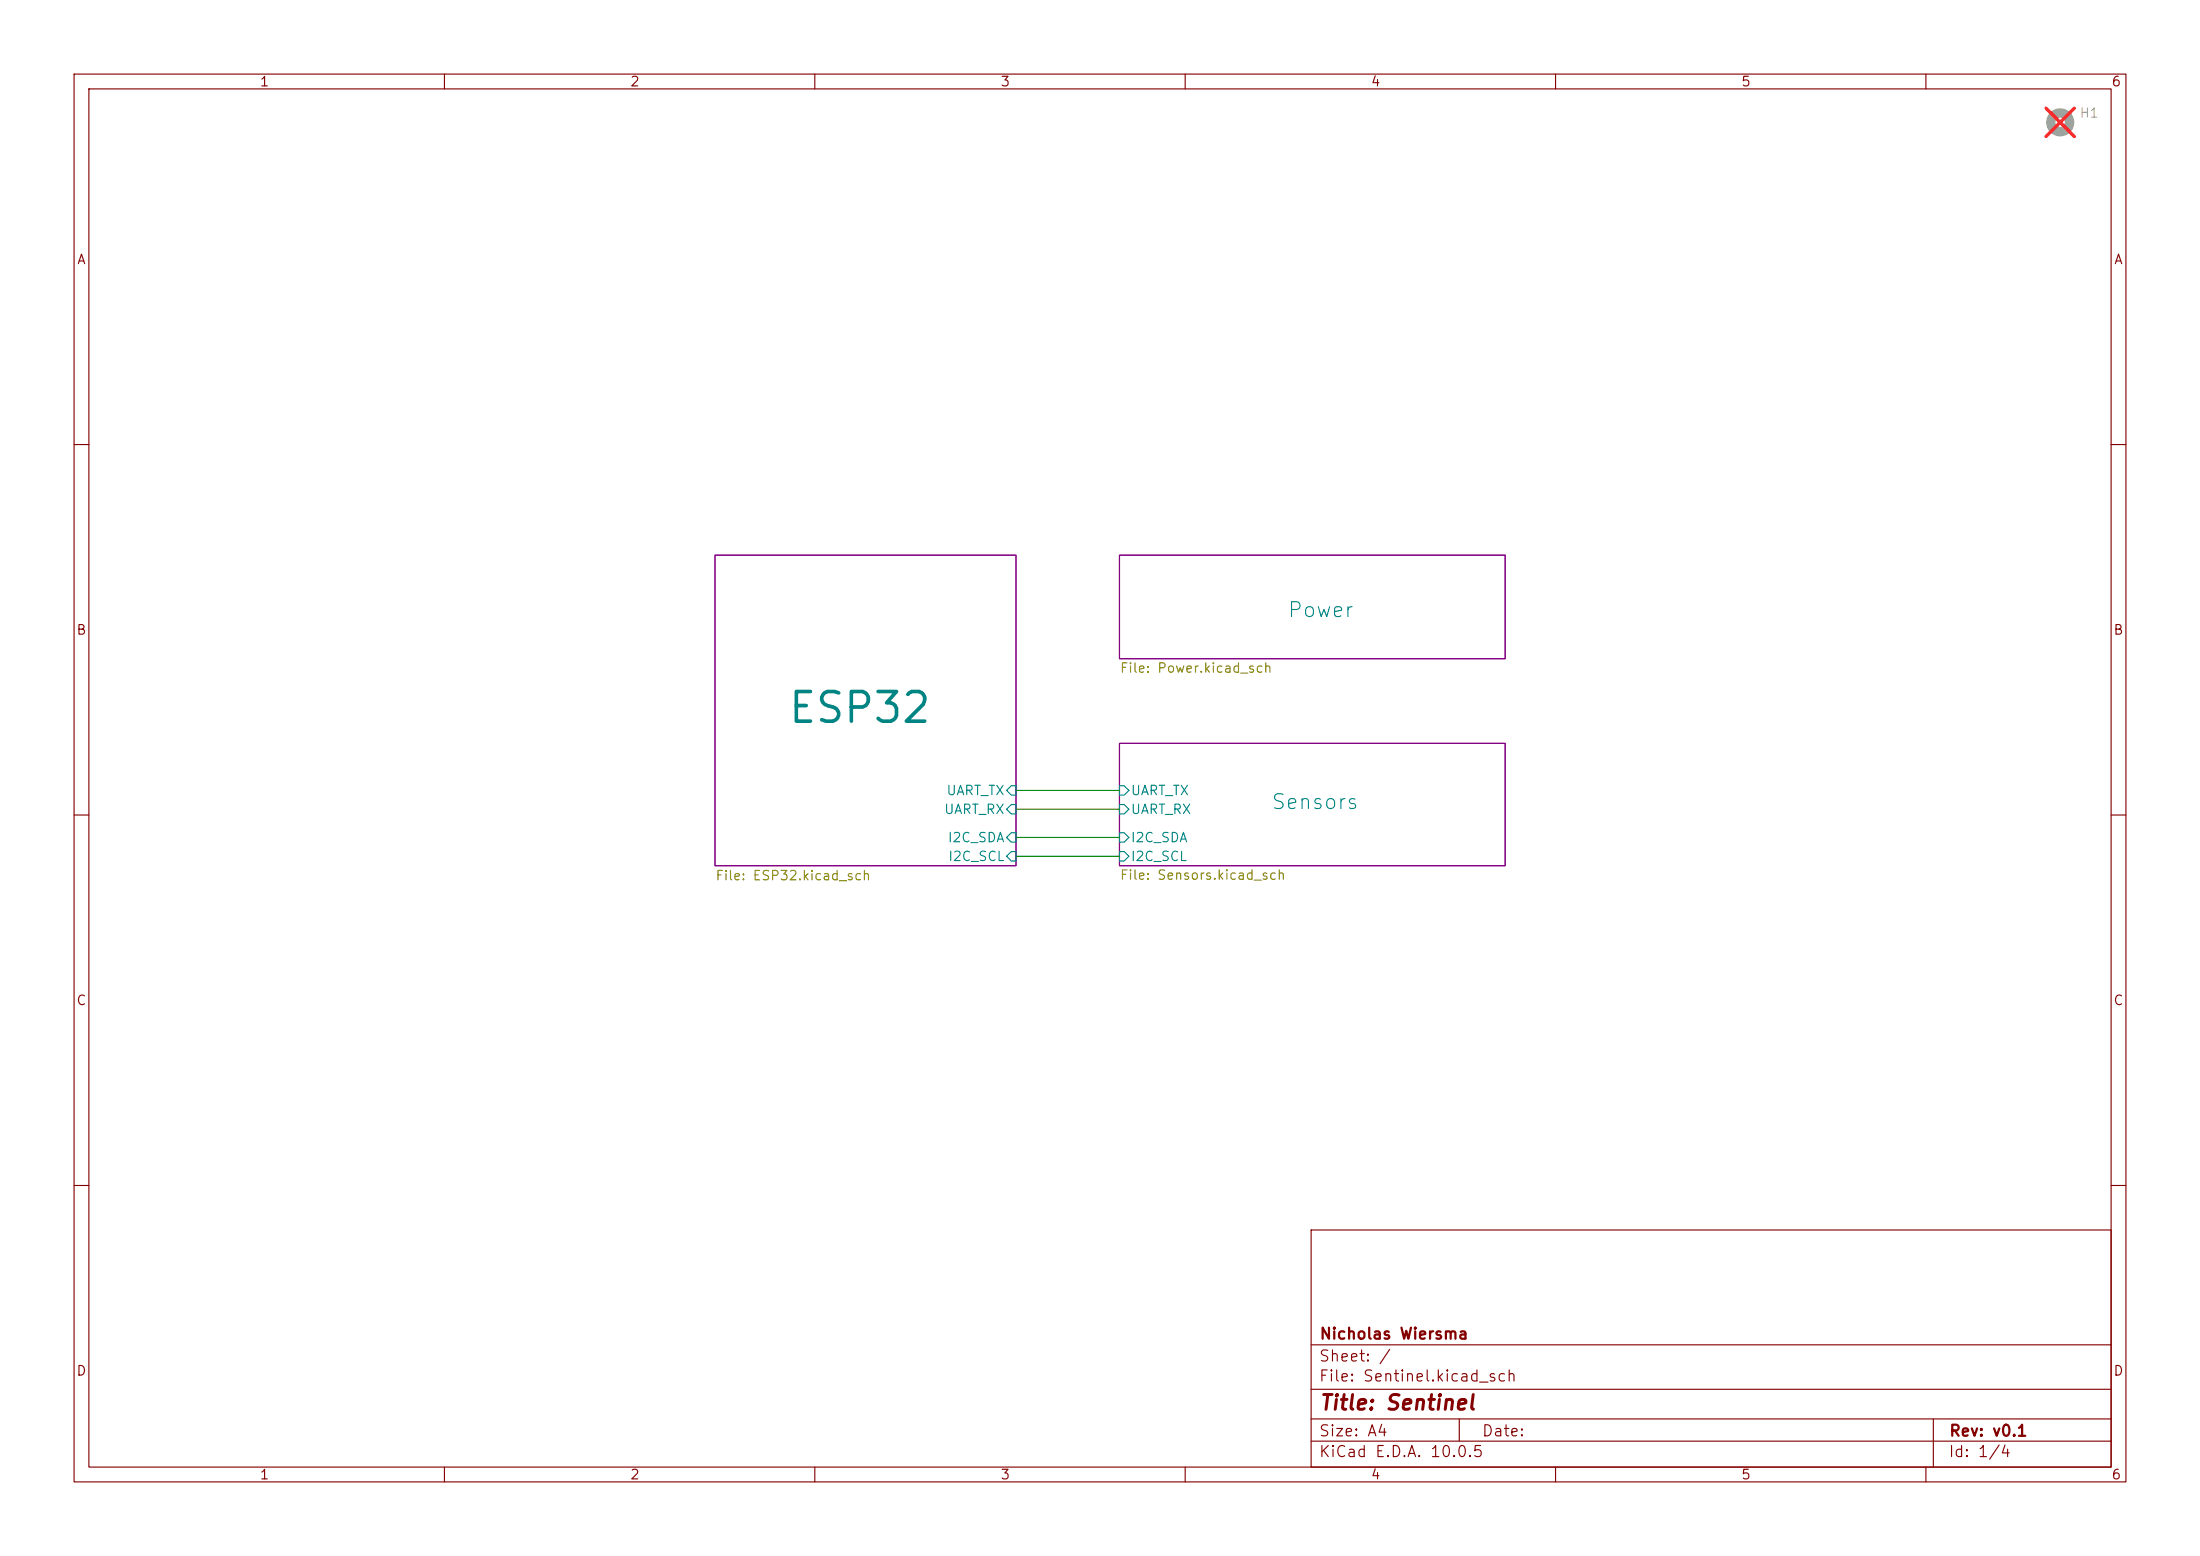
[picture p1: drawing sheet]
(kicad_sch
 (version 20260306)
 (generator "eeschema")
 (generator_version "10.0")
 (paper "A4")
 (title_block
  (title "Sentinel")
  (rev "v0.1")
  (company "Nicholas Wiersma"))
 (lib_symbols
  (symbol "Mechanical:MountingHole"
   (pin_names
    (offset 1.016)) (exclude_from_sim no) (in_bom no) (on_board yes)
   (in_pos_files yes)
   (duplicate_pin_numbers_are_jumpers no)
   (property "Reference" "H" (at 0 5.08 0) (show_name no) (do_not_autoplace no) (effects (font (size 1.27 1.27))))
   (property "Value" "MountingHole" (at 0 3.175 0) (show_name no) (do_not_autoplace no) (effects (font (size 1.27 1.27))))
   (property "Footprint" "" (at 0 0 0) (show_name no) (do_not_autoplace no) (hide yes) (effects (font (size 1.27 1.27))))
   (property "Datasheet" "" (at 0 0 0) (show_name no) (do_not_autoplace no) (hide yes) (effects (font (size 1.27 1.27))))
   (property "Description" "Mounting Hole without connection" (at 0 0 0) (show_name no) (do_not_autoplace no) (hide yes) (effects (font (size 1.27 1.27))))
   (symbol "MountingHole_0_1"
    (circle (center 0 0) (radius 1.27) (stroke (width 1.27) (type default)) (fill (type none))))
   (embedded_fonts no)))
 (wire
  (pts (xy 137.16 109.22) (xy 151.13 109.22))
  (stroke (width 0) (type default)))
 (wire
  (pts (xy 137.16 115.57) (xy 151.13 115.57))
  (stroke (width 0) (type default)))
 (wire
  (pts (xy 137.16 113.03) (xy 151.13 113.03))
  (stroke (width 0) (type default)))
 (wire
  (pts (xy 137.16 106.68) (xy 151.13 106.68))
  (stroke (width 0) (type default)))
 (symbol
  (lib_id "Mechanical:MountingHole")
  (at 278.13 16.51 0)
  (unit 1)
  (body_style 1)
  (exclude_from_sim no)
  (in_bom no)
  (on_board yes)
  (in_pos_files no)
  (dnp yes)
  (fields_autoplaced yes)
  (property "Reference" "H1" (at 280.67 15.2399 0) (show_name no) (do_not_autoplace no) (effects (font (size 1.27 1.27)) (justify left)))
  (property "Value" "MountingHole" (at 280.67 17.7799 0) (hide yes) (show_name no) (do_not_autoplace no) (effects (font (size 1.27 1.27)) (justify left)))
  (property "Footprint" "MountingHole:MountingHole_2.2mm_M2" (at 278.13 16.51 0) (hide yes) (show_name no) (do_not_autoplace no) (effects (font (size 1.27 1.27))))
  (property "Datasheet" "" (at 278.13 16.51 0) (hide yes) (show_name no) (do_not_autoplace no) (effects (font (size 1.27 1.27))))
  (property "Description" "Mounting Hole without connection" (at 278.13 16.51 0) (hide yes) (show_name no) (do_not_autoplace no) (effects (font (size 1.27 1.27)))))
 (sheet
  (at 151.13 100.33)
  (size 52.07 16.51)
  (exclude_from_sim no)
  (in_bom yes)
  (on_board yes)
  (dnp no)
  (stroke (width 0.1524) (type solid))
  (fill (color 0 0 0 0))
  (property "Sheetname" "Sensors" (at 177.546 108.204 0) (show_name no) (do_not_autoplace no) (effects (font (size 2 2))))
  (property "Sheetfile" "Sensors.kicad_sch" (at 151.13 117.348 0) (show_name no) (do_not_autoplace no) (effects (font (size 1.27 1.27)) (justify left top)))
  (pin "I2C_SCL" input (at 151.13 115.57 180) (effects (font (size 1.27 1.27)) (justify left)))
  (pin "I2C_SDA" input (at 151.13 113.03 180) (effects (font (size 1.27 1.27)) (justify left)))
  (pin "UART_RX" input (at 151.13 109.22 180) (effects (font (size 1.27 1.27)) (justify left)))
  (pin "UART_TX" input (at 151.13 106.68 180) (effects (font (size 1.27 1.27)) (justify left))))
 (sheet
  (at 96.52 74.93)
  (size 40.64 41.91)
  (exclude_from_sim no)
  (in_bom yes)
  (on_board yes)
  (dnp no)
  (stroke (width 0.1524) (type solid))
  (fill (color 0 0 0 0))
  (property "Sheetname" "ESP32" (at 116.078 95.504 0) (show_name no) (do_not_autoplace no) (effects (font (size 4 4) (thickness 0.5))))
  (property "Sheetfile" "ESP32.kicad_sch" (at 96.52 117.4246 0) (show_name no) (do_not_autoplace no) (effects (font (size 1.27 1.27)) (justify left top)))
  (pin "UART_TX" input (at 137.16 106.68 0) (effects (font (size 1.27 1.27)) (justify right)))
  (pin "UART_RX" input (at 137.16 109.22 0) (effects (font (size 1.27 1.27)) (justify right)))
  (pin "I2C_SDA" input (at 137.16 113.03 0) (effects (font (size 1.27 1.27)) (justify right)))
  (pin "I2C_SCL" input (at 137.16 115.57 0) (effects (font (size 1.27 1.27)) (justify right))))
 (sheet
  (at 151.13 74.93)
  (size 52.07 13.97)
  (exclude_from_sim no)
  (in_bom yes)
  (on_board yes)
  (dnp no)
  (stroke (width 0.1524) (type solid))
  (fill (color 0 0 0 0))
  (property "Sheetname" "Power" (at 178.308 82.296 0) (show_name no) (do_not_autoplace no) (effects (font (size 2 2))))
  (property "Sheetfile" "Power.kicad_sch" (at 151.13 89.408 0) (show_name no) (do_not_autoplace no) (effects (font (size 1.27 1.27)) (justify left top))))
 (sheet_instances
  (path ""
   (page "1")))
 (embedded_fonts no))
